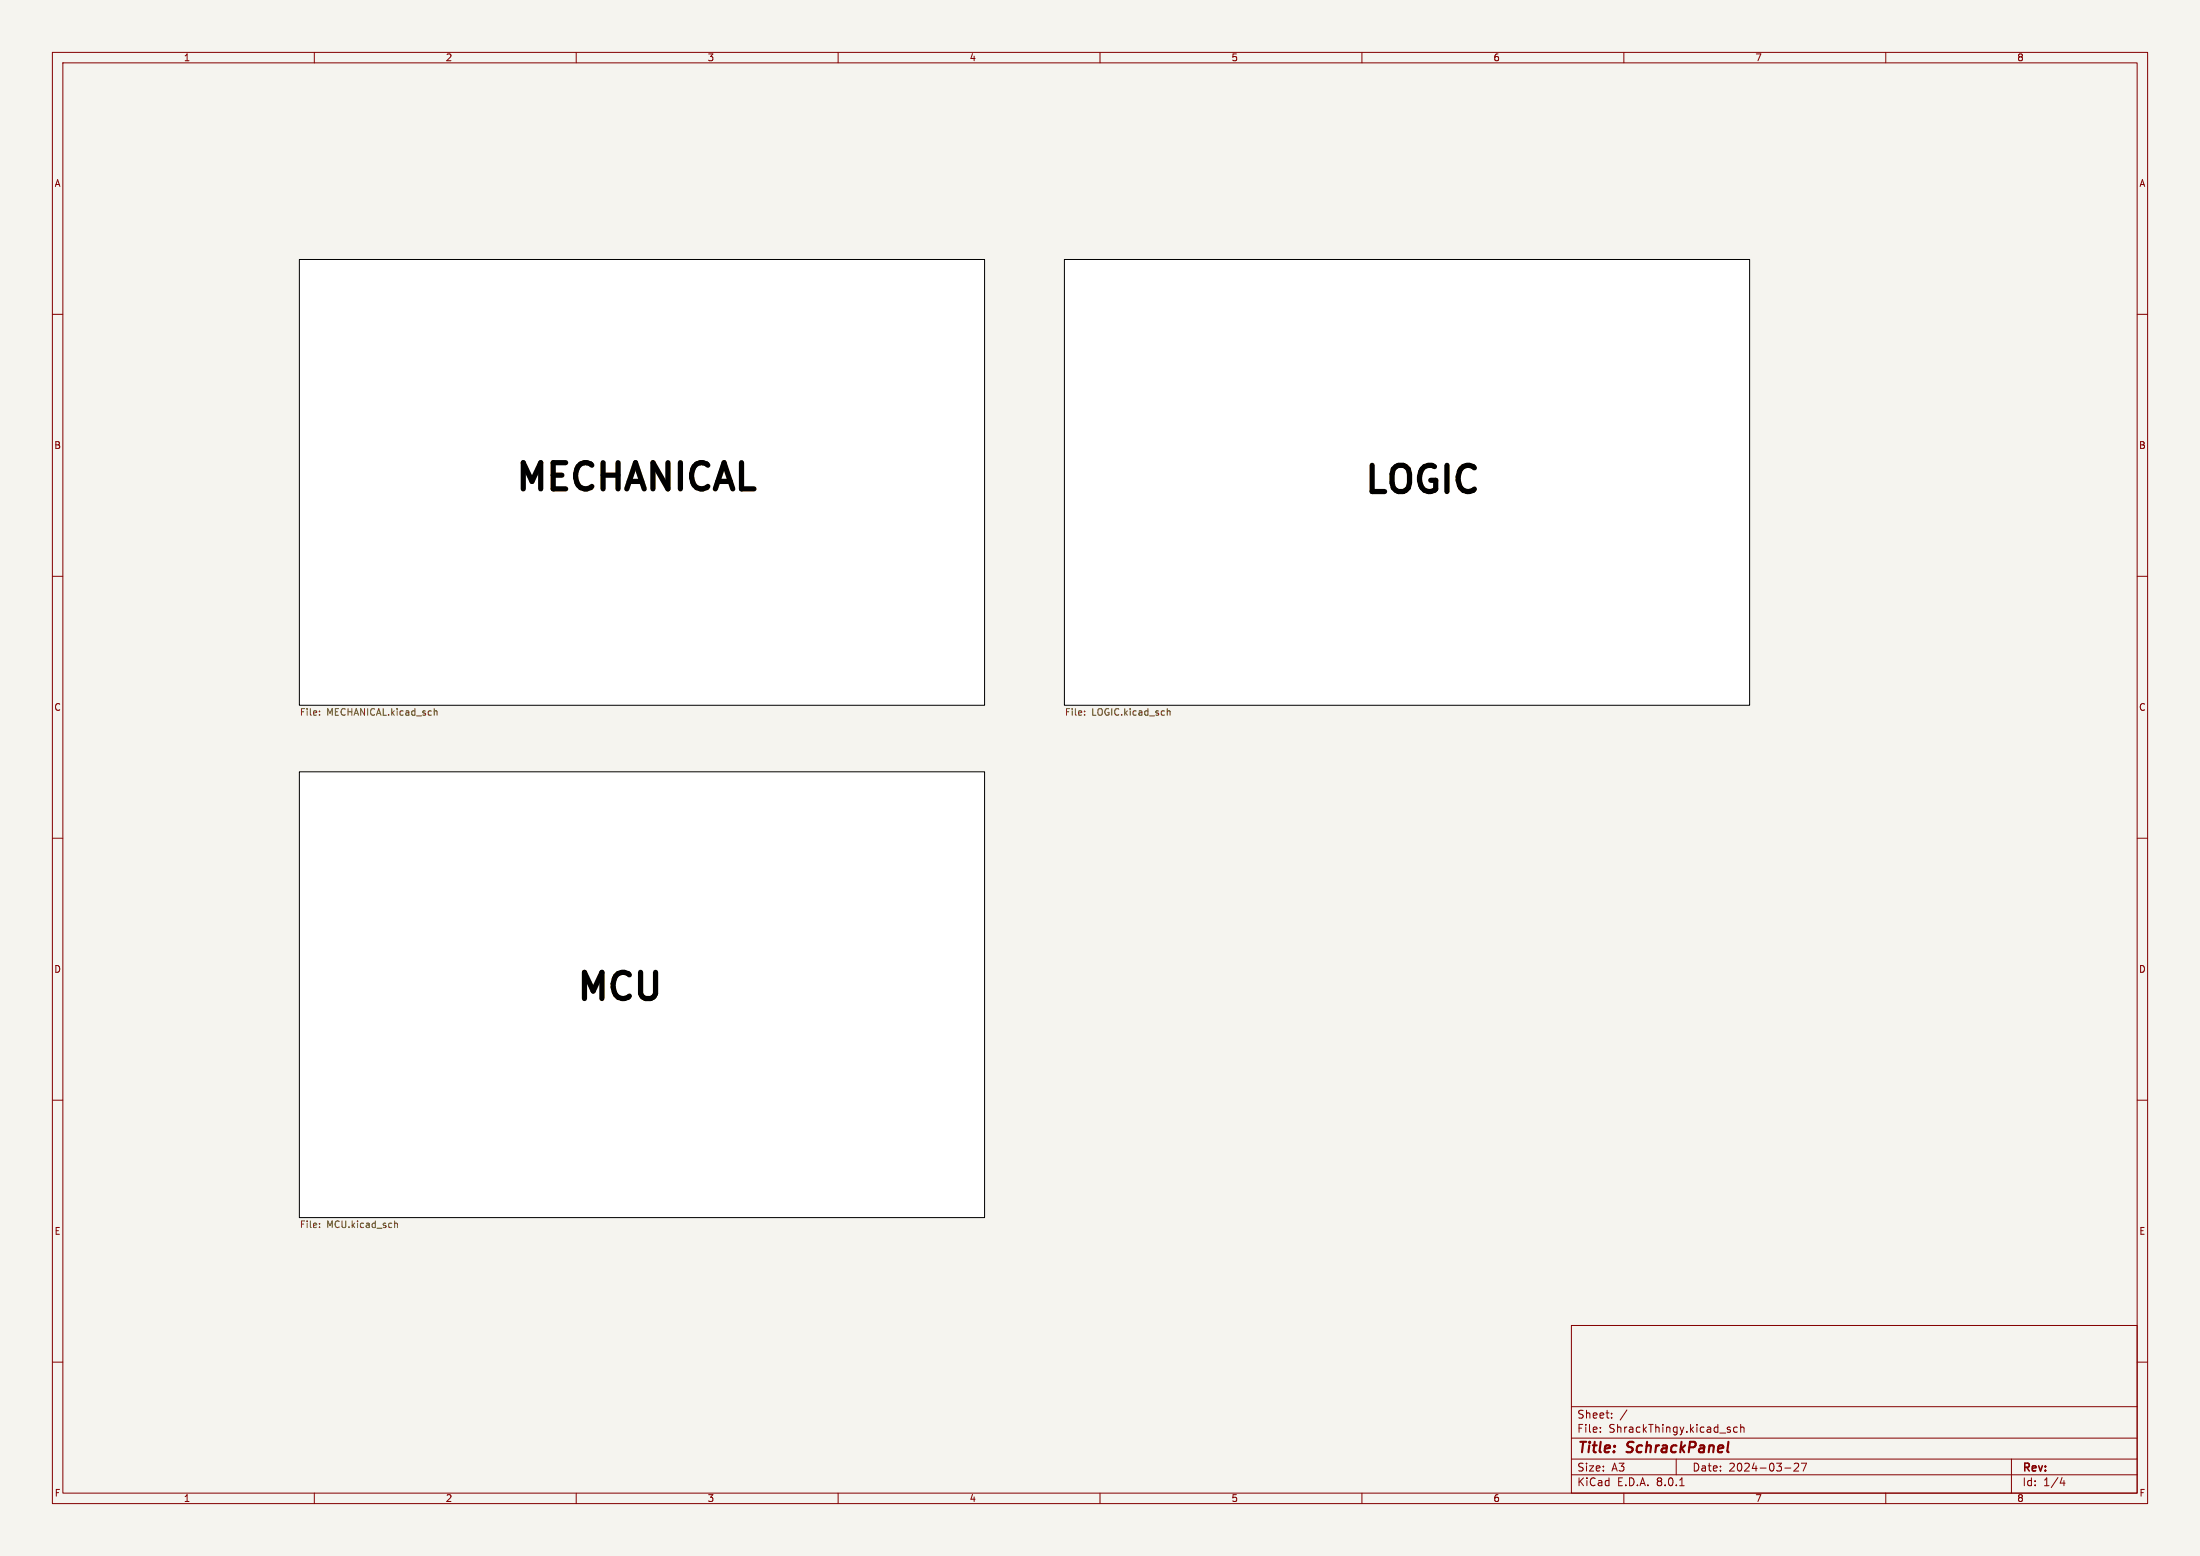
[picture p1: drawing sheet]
<svg xmlns="http://www.w3.org/2000/svg" width="420mm" height="297mm" viewBox="0 0 420 297" stroke-linecap="round" stroke-linejoin="round" font-family="sans-serif">
<path d="M0 0h420v297h-420z" fill="#f5f4ef" stroke="#f5f4ef" stroke-width=".19"/>
<g fill="none" stroke="#840000" stroke-width=".19">
<path d="M10 10h400v277h-400zM12 12h396v273h-396zM60 10v2M110 10v2M160 10v2M210 10v2M260 10v2M310 10v2M360 10v2M10 60h2M408 60h2M10 110h2"/>
<path d="M408 110h2M10 160h2M408 160h2M10 210h2M408 210h2M10 260h2M300 253h108v32h-108zM408 260h2M300 278.5h108M300 274.5h108M300 268.5h108M305.5 273.2v.2"/>
<path d="M305.5 272.5v.1M307.7 270.5v.2M307.7 269.8v.1M310.6 269.1l-1.3 1.9M320 278.5v3M330.3 273v.3M331.7 272.5l-.5-.1-.3 .3 .2 .6h.6M332.3 272.5l.2-.1 .4 .1v.9M332.3 271.9v1.5M342.5 279.4l.6-.1 .2 .1 .1 .3-1 1.1h1M343.9 279.3h1l-.7 1.5M384 278.5v6.5"/>
<path d="M60 285v2M110 285v2M160 285v2M210 285v2M260 285v2M300 281.5h108M310 285v2M320.7 283.6h.8M340.7 280.2h1.2M360 285v2M393.7 282l-.4 1.1h.9M394 282.6v1"/>
</g>
<g fill="#fff" stroke="#fff" stroke-width=".19">
<path d="M203.2 49.5h130.8v85.1h-130.8z"/>
<path d="M57.1 49.5h130.9v85.1h-130.9z"/>
<path d="M57.1 147.3h130.9v85.1h-130.9z"/>
</g>
<path d="M57.1 49.5h130.9v85.1h-130.9zM203.2 49.5h130.8v85.1h-130.8zM57.1 147.3h130.9v85.1h-130.9z" fill="none" stroke="#000" stroke-width=".19"/>
<path d="M61 136.4v.1M61 135.7v.2M82.9 135.8l.2-.1h.3v.8M82.9 135.3v1.2M207 136.4v.1M207 135.7v.2M222.8 135.3v1.2M222.8 135.8l.2-.1h.3l.1 .8M61 233.5v.2M61 234.2v.1M75.3 233v1.3M75.3 233.6l.2-.1h.3l.1 .8" fill="none" stroke="#725600" stroke-width=".19"/>
<g font-size="7">
<text x="98" y="94">MECHANICAL</text>
<text x="260.1" y="94.5">LOGIC</text>
<text x="109.7" y="191.3">MCU</text>
</g>
<g font-size="2.8" fill="#840000">
<text x="301" y="277.9">Title:</text>
<text x="310.6" y="277.9">SchrackPanel</text>
</g>
<g font-size="2.1" fill="#840000">
<text x="301" y="273.7">File:</text>
<text x="301" y="271">Sheet:</text>
<text x="307.1" y="273.7">ShrackThingy.kicad_sch</text>
<text x="301" y="281.1">Size:</text>
<text x="307.6" y="281.1">A3</text>
<text x="323" y="281.1">Date:</text>
<text x="330" y="281.1">2024-03-27</text>
<text x="386" y="281.3">Rev:</text>
<text x="301" y="283.9">KiCad</text>
<text x="308.7" y="283.9">E.D.A.</text>
<text x="316.3" y="283.9">8.0.1</text>
<text x="386" y="283.9">Id:</text>
<text x="390.1" y="283.9">1/4</text>
</g>
<g font-size="1.8" fill="#840000">
<text x="35" y="11.9">1</text>
<text x="85" y="11.9">2</text>
<text x="135" y="11.9">3</text>
<text x="185" y="11.9">4</text>
<text x="235" y="11.9">5</text>
<text x="285" y="11.9">6</text>
<text x="335" y="11.9">7</text>
<text x="385" y="11.9">8</text>
<text x="10.3" y="35.9">A</text>
<text x="408.3" y="35.9">A</text>
<text x="10.3" y="85.9">B</text>
<text x="408.2" y="85.9">B</text>
<text x="10.3" y="135.9">C</text>
<text x="408.2" y="135.9">C</text>
<text x="10.3" y="185.9">D</text>
<text x="408.2" y="185.9">D</text>
<text x="10.3" y="235.9">E</text>
<text x="408.3" y="235.9">E</text>
<text x="10.3" y="285.9">F</text>
<text x="35" y="286.9">1</text>
<text x="85" y="286.9">2</text>
<text x="135" y="286.9">3</text>
<text x="185" y="286.9">4</text>
<text x="235" y="286.9">5</text>
<text x="285" y="286.9">6</text>
<text x="335" y="286.9">7</text>
<text x="385" y="286.9">8</text>
<text x="408.3" y="285.9">F</text>
</g>
<g font-size="1.8" fill="#725600">
<text x="57.1" y="136.9">File:</text>
<text x="62.4" y="136.9">MECHANICAL.kicad_sch</text>
<text x="203.2" y="136.9">File:</text>
<text x="208.4" y="136.9">LOGIC.kicad_sch</text>
<text x="57.1" y="234.7">File:</text>
<text x="62.4" y="234.7">MCU.kicad_sch</text>
</g>
</svg>
